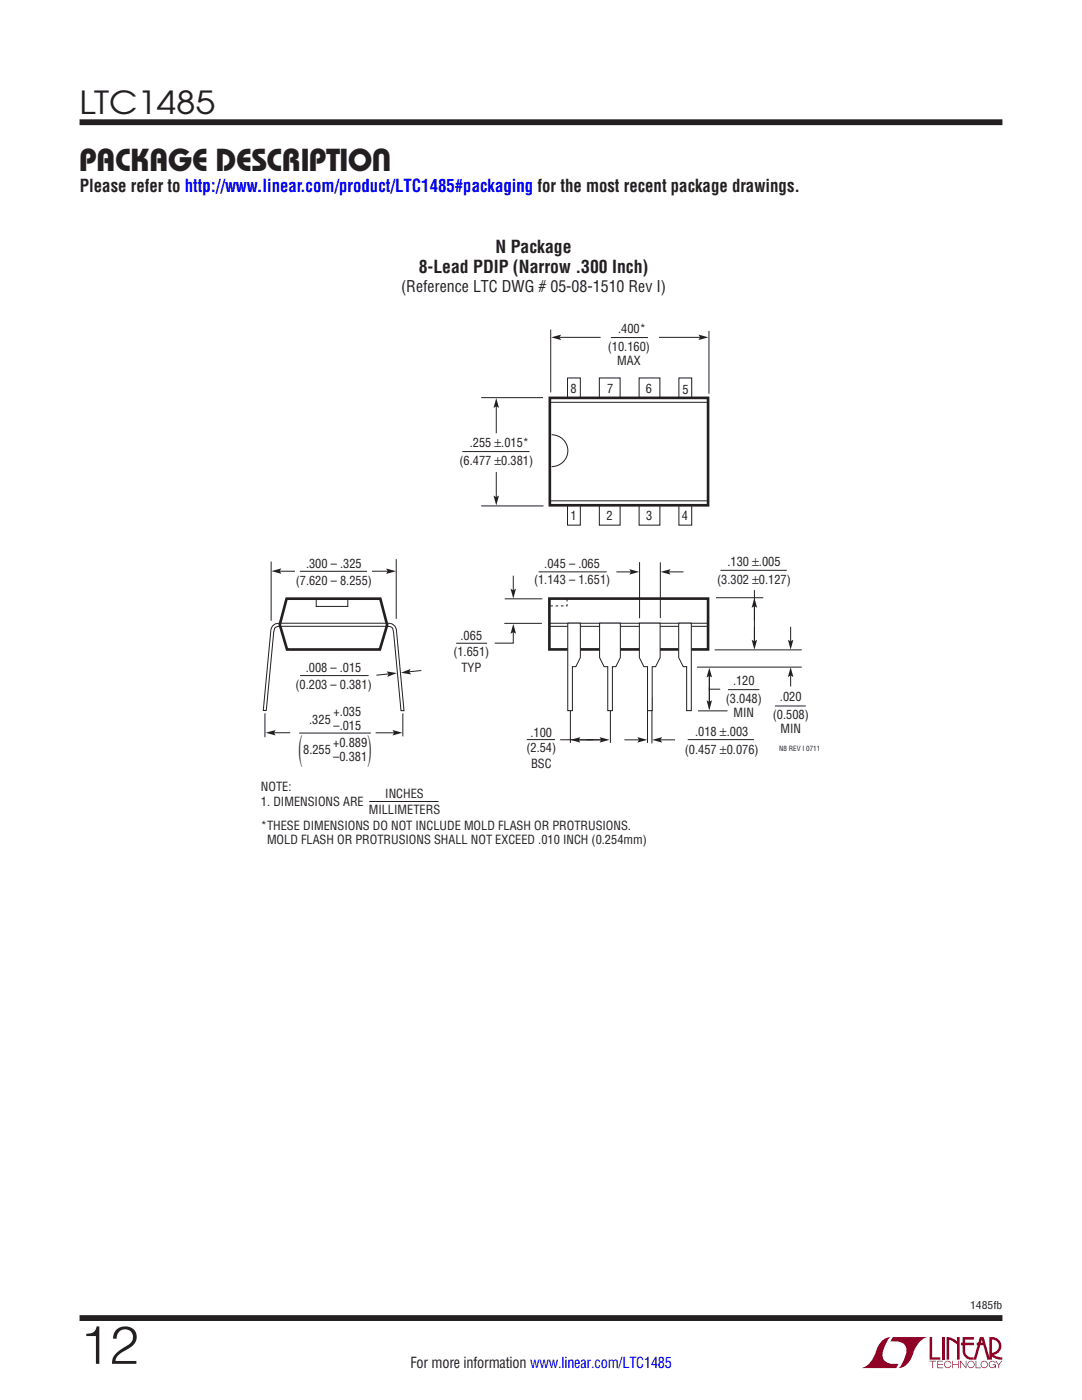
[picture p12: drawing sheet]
<svg xmlns="http://www.w3.org/2000/svg" width="216mm" height="279mm" viewBox="0 0 216 279" stroke-linecap="round" stroke-linejoin="round" font-family="sans-serif">
<g fill="#900126">
<path d="M185.5 266.8h.5v4.1h1.6v.5h-2.1z"/>
<path d="M176.2 267.4l1-.5h.5h-.1a6.2 6.2 0 0 0-1.4 4 2.58 2.58 0 0 0 3.1 1.3l-.5 .8h-6.9a4.9 4.9 0 0 0 3-3.8l.4-.7z"/>
<path d="M178.1 266.9h7a4.9 4.9 0 0 0-3.1 3.7 3.2 3.2 0 0 1-2.7 2.4h.1a6.2 6.2 0 0 0 1.4-4.1 2.58 2.58 0 0 0-3.1-1.2z"/>
<path d="M188 266.8h.5v4.6h-.5z"/>
<path d="M188.9 266.8l1 .2 1.1 .7v-.9h.5v4.6h-.5v-3.1l-1.6-.9v4h-.5z"/>
<path d="M185.5 271.6h1.3v.1h-.6v1.3h-.1v-1.3h-.6z"/>
<path d="M187 271.6h1.2v.1h-1v.5h.9v.2h-.9v.5h1v.1h-1.2z"/>
<path d="M190 271.6h.2v.6h1v-.6h.1v1.4h-.1v-.6h-1v.6h-.2z"/>
<path d="M191.6 271.6h.1l1 1.2v-1.2h.1v1.4l-1.1-1.2v1.2h-.1z"/>
<path d="M194.7 271.6h.1v1.3h.9v.1h-1z"/>
<path d="M198.6 271.6h.2l.5 .7 .5-.7h.2l-.6 .8v.6h-.2v-.6z"/>
<path d="M192.1 266.8h2.2v.5h-1.7v.7h1.7v.5h-1.7v1.1a1.32 1.32 0 0 0 1.7 1.3v.5l1.2-4.6h.8l1.1 4.1v-4.1a1.84 1.84 0 0 1 2.4 1.4 1.84 1.84 0 0 1-1.5 2.2l.8 .4 .9 .1v.5l-1.2-.2-1-.6v-.6a1.34 1.34 0 0 0 1.5-1.2 1.34 1.34 0 0 0-1.4-1.5v4.1h-.9l-.8-2.9h-1.3v-.5h1.2l-.2-.7-1.1 4.1a2.06 2.06 0 0 1-2.7-1.3v-1.6h-.4v-.5h.4z"/>
<path d="M193.2 271.8a.72 .72 0 0 1 1.2 .1 .72 .72 0 0 1-.4 1.1 .72 .72 0 0 1-1-.7h.2a.59 .59 0 0 0 .8 .5 .59 .59 0 0 0 .2-.9 .59 .59 0 0 0-1 .2v.2h-.2z"/>
<path d="M195.9 271.8a.72 .72 0 0 1 1.1 .1 .72 .72 0 0 1-.4 1.1 .72 .72 0 0 1-.9-.7h.1a.59 .59 0 0 0 .8 .5 .59 .59 0 0 0 .2-.9 .59 .59 0 0 0-.9 .2l-.1 .2h-.1z"/>
<path d="M197.5 271.8a.72 .72 0 0 1 1.2 .2h-.2a.59 .59 0 0 0-.9-.1 .59 .59 0 0 0 .1 .9 .59 .59 0 0 0 .9-.4h-.5v-.1h.6v.7h-.1v-.3a.73 .73 0 0 1-1.1 .2 .73 .73 0 0 1 0-1.1z"/>
<path d="M188.6 271.8a.71 .71 0 0 1 1.2 .3h-.1a.59 .59 0 0 0-.9-.3 .59 .59 0 0 0-.1 1 .59 .59 0 0 0 1-.3h.1a.73 .73 0 0 1-1.1 .4 .73 .73 0 0 1-.1-1.1z"/>
</g>
<path d="M15.9 24.4h184.1M15.9 263h184.1" fill="none" stroke="#231f20" stroke-width="1.2" stroke-linecap="butt"/>
<path d="M127.6 112.2v11.2M131.8 112.2v11.1M142.9 119.3h9.4M150.5 117.8v10.9M100.6 124.4h7.5M113.8 139v9.3M121.8 139v9.3M139.1 133.1h20.9M139.3 141.9h5.9" fill="none" stroke="#231f20" stroke-width=".2"/>
<path d="M109.6 119.5h31.7v10.1h-31.7z" fill="none" stroke="#231f20" stroke-width=".53"/>
<path d="M141.5 134.8v6.7z" fill="#fff"/>
<path d="M141.5 134.8v6.7" fill="none" stroke="#231f20" stroke-width=".2"/>
<path d="M141.6 137.5h2.1z" fill="#fff"/>
<g fill="none" stroke="#231f20" stroke-width=".2">
<path d="M100.7 119.5h7.5M107.5 114.1h13.5M143.8 113.8h13.2M91 128.4h6.2M102.4 125.9v2.5h-3.7M109.7 124.4h31.6M109.7 125h31.6M129.2 139.2v9.1M130.1 139.2v9.2M141.6 137.5h2.1M142.6 129.7h17.4M145.3 137.6h6.2"/>
<path d="M111.8 147.6h8.2M137.2 147.6h13.3M154.6 140.9h6.2"/>
</g>
<path d="M113.2 119.5v1.4h-3.6" fill="none" stroke="#231f20" stroke-width=".2" stroke-dasharray=".5 .5" stroke-linecap="butt"/>
<path d="M119.6 124.4h4.2v6.8l-.9 1.8h-.7v8.8h-.9v-8.8h-.8l-.9-1.8z" fill="#fff"/>
<path d="M119.6 124.4h4.2v6.8l-.9 1.8h-.7v8.8h-.9v-8.8h-.8l-.9-1.8z" fill="none" stroke="#231f20" stroke-width=".2"/>
<path d="M113.3 124.4h2.5v6.8l-.9 1.8h-.7v8.8h-.9z" fill="#fff"/>
<path d="M113.3 124.4h2.5v6.8l-.9 1.8h-.7v8.8h-.9z" fill="none" stroke="#231f20" stroke-width=".2"/>
<path d="M135.4 124.4h2.5v17.4h-.9v-8.8h-.7l-.9-1.8z" fill="#fff"/>
<path d="M135.4 124.4h2.5v17.4h-.9v-8.8h-.7l-.9-1.8z" fill="none" stroke="#231f20" stroke-width=".2"/>
<path d="M127.6 124.4h4.1v6.8l-.9 1.8h-.7v8.8h-.9v-8.8h-.7l-.9-1.8z" fill="#fff"/>
<path d="M54.1 112.1v11.8M55.1 114h22.8M63.1 119.6v1.4h6.3v-1.4M79.1 111.6v11.9M59.9 134.8h13.6M127.6 124.4h4.1v6.8l-.9 1.8h-.7v8.8h-.9v-8.8h-.7l-.9-1.8zM52.9 142.4v4.7M54.6 146.2h3.3M75 146.2h4M80.4 142.4v4.6" fill="none" stroke="#231f20" stroke-width=".2"/>
<path d="M57.2 119.5h18.7l1.4 5.2-1.5 4.9h-18.5l-1.5-4.9z" fill="none" stroke="#231f20" stroke-width=".53"/>
<path d="M58.9 112.6h15.4v3.5h-15.4z" fill="#fff"/>
<path d="M59.8 114h13.4M55.7 124.4h21.7M55.8 124.4a1.59 1.59 0 0 0-1.7 1.2l-1.6 16.2h.6l1.6-15.8a.91 .91 0 0 1 1.1-1h21.7M77.3 124.4a1.59 1.59 0 0 1 1.8 1.2l1.5 16.2h-.6l-1.5-15.8a.91 .91 0 0 0-1.2-1M59.7 146.3h14.3" fill="none" stroke="#231f20" stroke-width=".2"/>
<g fill="#231f20">
<path d="M77 113.5l2 .5-2 .5 .4-.5z"/>
<path d="M54.2 114l1.9-.6-.3 .6 .3 .5z"/>
</g>
<path d="M77.7 134.5l-2.6 .3" fill="none" stroke="#231f20" stroke-width=".2"/>
<path d="M77.2 134l2 .3-1.9 .8 .2-.6z" fill="#231f20"/>
<path d="M84.1 133.8l-2.6 .3" fill="none" stroke="#231f20" stroke-width=".2"/>
<g fill="#231f20">
<path d="M80 134.3l1.9-.8-.2 .6 .3 .5z"/>
<path d="M53 146.2l2-.5-.3 .5 .3 .6z"/>
<path d="M78.3 145.7l2 .5-2 .6 .3-.6z"/>
<path d="M102.4 124.5l.6 2-.6-.3-.5 .3z"/>
</g>
<path d="M102.4 114.9v3" fill="none" stroke="#231f20" stroke-width=".2"/>
<path d="M101.9 117.5l.5 .3 .6-.3-.6 2z" fill="#231f20"/>
<path d="M123 114.1h2.9" fill="none" stroke="#231f20" stroke-width=".2"/>
<path d="M125.6 113.6l2 .5-2 .6 .3-.6z" fill="#231f20"/>
<path d="M133.4 114.1h3" fill="none" stroke="#231f20" stroke-width=".2"/>
<path d="M131.8 114.1l2-.5-.3 .5 .3 .6z" fill="#231f20"/>
<path d="M157.8 125.1v2.9" fill="none" stroke="#231f20" stroke-width=".2"/>
<path d="M157.2 127.7l.6 .3 .5-.3-.5 2z" fill="#231f20"/>
<path d="M157.8 134.8v2.2" fill="none" stroke="#231f20" stroke-width=".2"/>
<path d="M157.8 133.1l.5 2-.5-.3-.6 .3z" fill="#231f20"/>
<path d="M150.5 120.9v3" fill="none" stroke="#231f20" stroke-width=".2"/>
<path d="M150.5 119.3l.6 2-.6-.3-.5 .3z" fill="#231f20"/>
<path d="M150.5 125.1v2.9" fill="none" stroke="#231f20" stroke-width=".2"/>
<path d="M150 127.7l.5 .3 .6-.3-.6 2z" fill="#231f20"/>
<path d="M141.5 137.2v2.9" fill="none" stroke="#231f20" stroke-width=".2"/>
<path d="M141 139.8l.5 .3 .6-.3-.6 1.9z" fill="#231f20"/>
<path d="M141.5 134.8v3" fill="none" stroke="#231f20" stroke-width=".2"/>
<path d="M141.5 133.2l.6 2-.6-.3-.5 .3z" fill="#231f20"/>
<path d="M124.6 147.7h3" fill="none" stroke="#231f20" stroke-width=".2"/>
<path d="M127.2 147.1l2 .6-2 .5 .3-.5z" fill="#231f20"/>
<path d="M131.7 147.7h3" fill="none" stroke="#231f20" stroke-width=".2"/>
<path d="M130.1 147.7l2-.6-.3 .6 .3 .5z" fill="#231f20"/>
<path d="M117.1 147.7h2.9" fill="none" stroke="#231f20" stroke-width=".2"/>
<path d="M119.6 147.1l2 .6-2 .5 .4-.5z" fill="#231f20"/>
<path d="M115.4 147.7h3" fill="none" stroke="#231f20" stroke-width=".2"/>
<path d="M113.8 147.7l2-.6-.3 .6 .3 .5z" fill="#231f20"/>
<path d="M96 79.4h12.4M109.9 65.8v12.5M113.2 75.4h2.6v29.4h-2.6zM119.6 75.4h4.1v29.4h-4.1zM121.9 67.4h7.4M127.5 75.4h4.2v29.4h-4.2zM135.5 75.4h2.5v29.4h-2.5zM141.5 66v12.6M92.3 90.1h13.4M96 101h12.4" fill="none" stroke="#231f20" stroke-width=".2"/>
<path d="M109.7 79.4h31.6v21.4h-31.6z" fill="#fff"/>
<path d="M109.7 79.4h31.6v21.4h-31.6z" fill="none" stroke="#231f20" stroke-width=".53"/>
<path d="M109.7 80.3h31.5M109.7 100h31.6" fill="none" stroke="#231f20" stroke-width=".2"/>
<path d="M110.1 86.8a3.2 3.2 0 0 1 3.2 3.1 3.2 3.2 0 0 1-3.2 3.2z" fill="#fff" stroke="#231f20" stroke-width=".2"/>
<path d="M131.5 67.3h8.2" fill="none" stroke="#231f20" stroke-width=".2"/>
<path d="M139.4 66.8l2 .5-2 .6 .3-.6z" fill="#231f20"/>
<path d="M111.6 67.3h8.2" fill="none" stroke="#231f20" stroke-width=".2"/>
<path d="M110 67.3l2-.5-.4 .5 .4 .6z" fill="#231f20"/>
<path d="M99 81v5.5" fill="none" stroke="#231f20" stroke-width=".2"/>
<path d="M99 79.4l.6 2-.6-.3-.5 .3z" fill="#231f20"/>
<path d="M99 94.2v5.1" fill="none" stroke="#231f20" stroke-width=".2"/>
<path d="M98.5 98.9l.5 .3 .6-.3-.6 2z" fill="#231f20"/>
<path d="M73.7 160h13.8M105.1 147.6h5.7" fill="none" stroke="#231f20" stroke-width=".2"/>
<text font-size="10.6" fill="#231f20" x="15.9" y="272.2">12</text>
<g font-size="7.4" fill="#231f20">
<text x="59.6" y="151.6">(</text>
<text x="73.3" y="151.6">)</text>
</g>
<g font-size="6.3" fill="#231f20">
<text x="15.9" y="22.8">LTC1485</text>
<text x="15.8" y="34.1">PACKAGE DESCRIPTION</text>
</g>
<g font-size="3.5" fill="#231f20">
<text x="15.9" y="38.4">Please refer to http://www.linear.com/product/LTC1485#packaging for the most recent package drawings.</text>
<text x="98.9" y="50.5">N Package</text>
<text x="83.5" y="54.4">8-Lead PDIP (Narrow .300 Inch)</text>
</g>
<text font-size="3.2" fill="#231f20" x="80" y="58.3">(Reference LTC DWG # 05-08-1510 Rev I)</text>
<text font-size="3" fill="#231f20" x="81.9" y="273.1">For more information www.linear.com/LTC1485</text>
<g font-size="2.5" fill="#231f20">
<text x="121.3" y="70">(10.160)</text>
<text x="123.3" y="66.4">.400*</text>
<text x="123.2" y="72.8">MAX</text>
<text x="113.9" y="78.4">8</text>
<text x="121.2" y="78.4">7</text>
<text x="128.9" y="78.4">6</text>
<text x="136.2" y="78.7">5</text>
<text x="93.7" y="89.3">.255 ±.015*</text>
<text x="91.7" y="92.8">(6.477 ±0.381)</text>
<text x="113.9" y="103.7">1</text>
<text x="121" y="103.7">2</text>
<text x="128.9" y="103.8">3</text>
<text x="136.1" y="103.7">4</text>
<text x="61.1" y="113.3">.300 – .325</text>
<text x="108.6" y="113.4">.045 – .065</text>
<text x="145.2" y="113">.130 ±.005</text>
<text x="59" y="116.8">(7.620 – 8.255)</text>
<text x="106.6" y="116.6">(1.143 – 1.651)</text>
<text x="143.1" y="116.5">(3.302 ±0.127)</text>
<text x="90.5" y="130.8">(1.651)</text>
<text x="91.9" y="127.7">.065</text>
<text x="59" y="137.6">(0.203 – 0.381)</text>
<text x="61" y="134">.008 – .015</text>
<text x="92.1" y="134">TYP</text>
<text x="146.3" y="136.8">.120</text>
<text x="66.6" y="142.8">+.035</text>
<text x="144.8" y="140.3">(3.048)</text>
<text x="146.4" y="143.1">MIN</text>
<text x="154.2" y="143.5">(0.508)</text>
<text x="155.6" y="140">.020</text>
<text x="61.7" y="144.6">.325</text>
<text x="66.5" y="149">+0.889</text>
<text x="66.6" y="145.6">–.015</text>
<text x="105.9" y="147">.100</text>
<text x="138.7" y="146.9">.018 ±.003</text>
<text x="155.7" y="146.3">MIN</text>
<text x="60.5" y="150.5">8.255</text>
<text x="66.5" y="151.8">–0.381</text>
<text x="105" y="150.2">(2.54)</text>
<text x="106" y="153.3">BSC</text>
<text x="136.7" y="150.4">(0.457 ±0.076)</text>
<text x="52.1" y="157.8">NOTE:</text>
<text x="52.1" y="160.9">1. DIMENSIONS ARE</text>
<text x="76.9" y="159.3">INCHES</text>
<text x="52" y="165.5">*THESE DIMENSIONS DO NOT INCLUDE MOLD FLASH OR PROTRUSIONS.</text>
<text x="73.6" y="162.5">MILLIMETERS</text>
<text x="53.3" y="168.4">MOLD FLASH OR PROTRUSIONS SHALL NOT EXCEED .010 INCH (0.254mm)</text>
</g>
<text font-size="2.1" fill="#231f20" x="193.6" y="261.2">1485fb</text>
<text font-size="1.4" fill="#231f20" x="155.5" y="150">N8 REV I 0711</text>
</svg>
